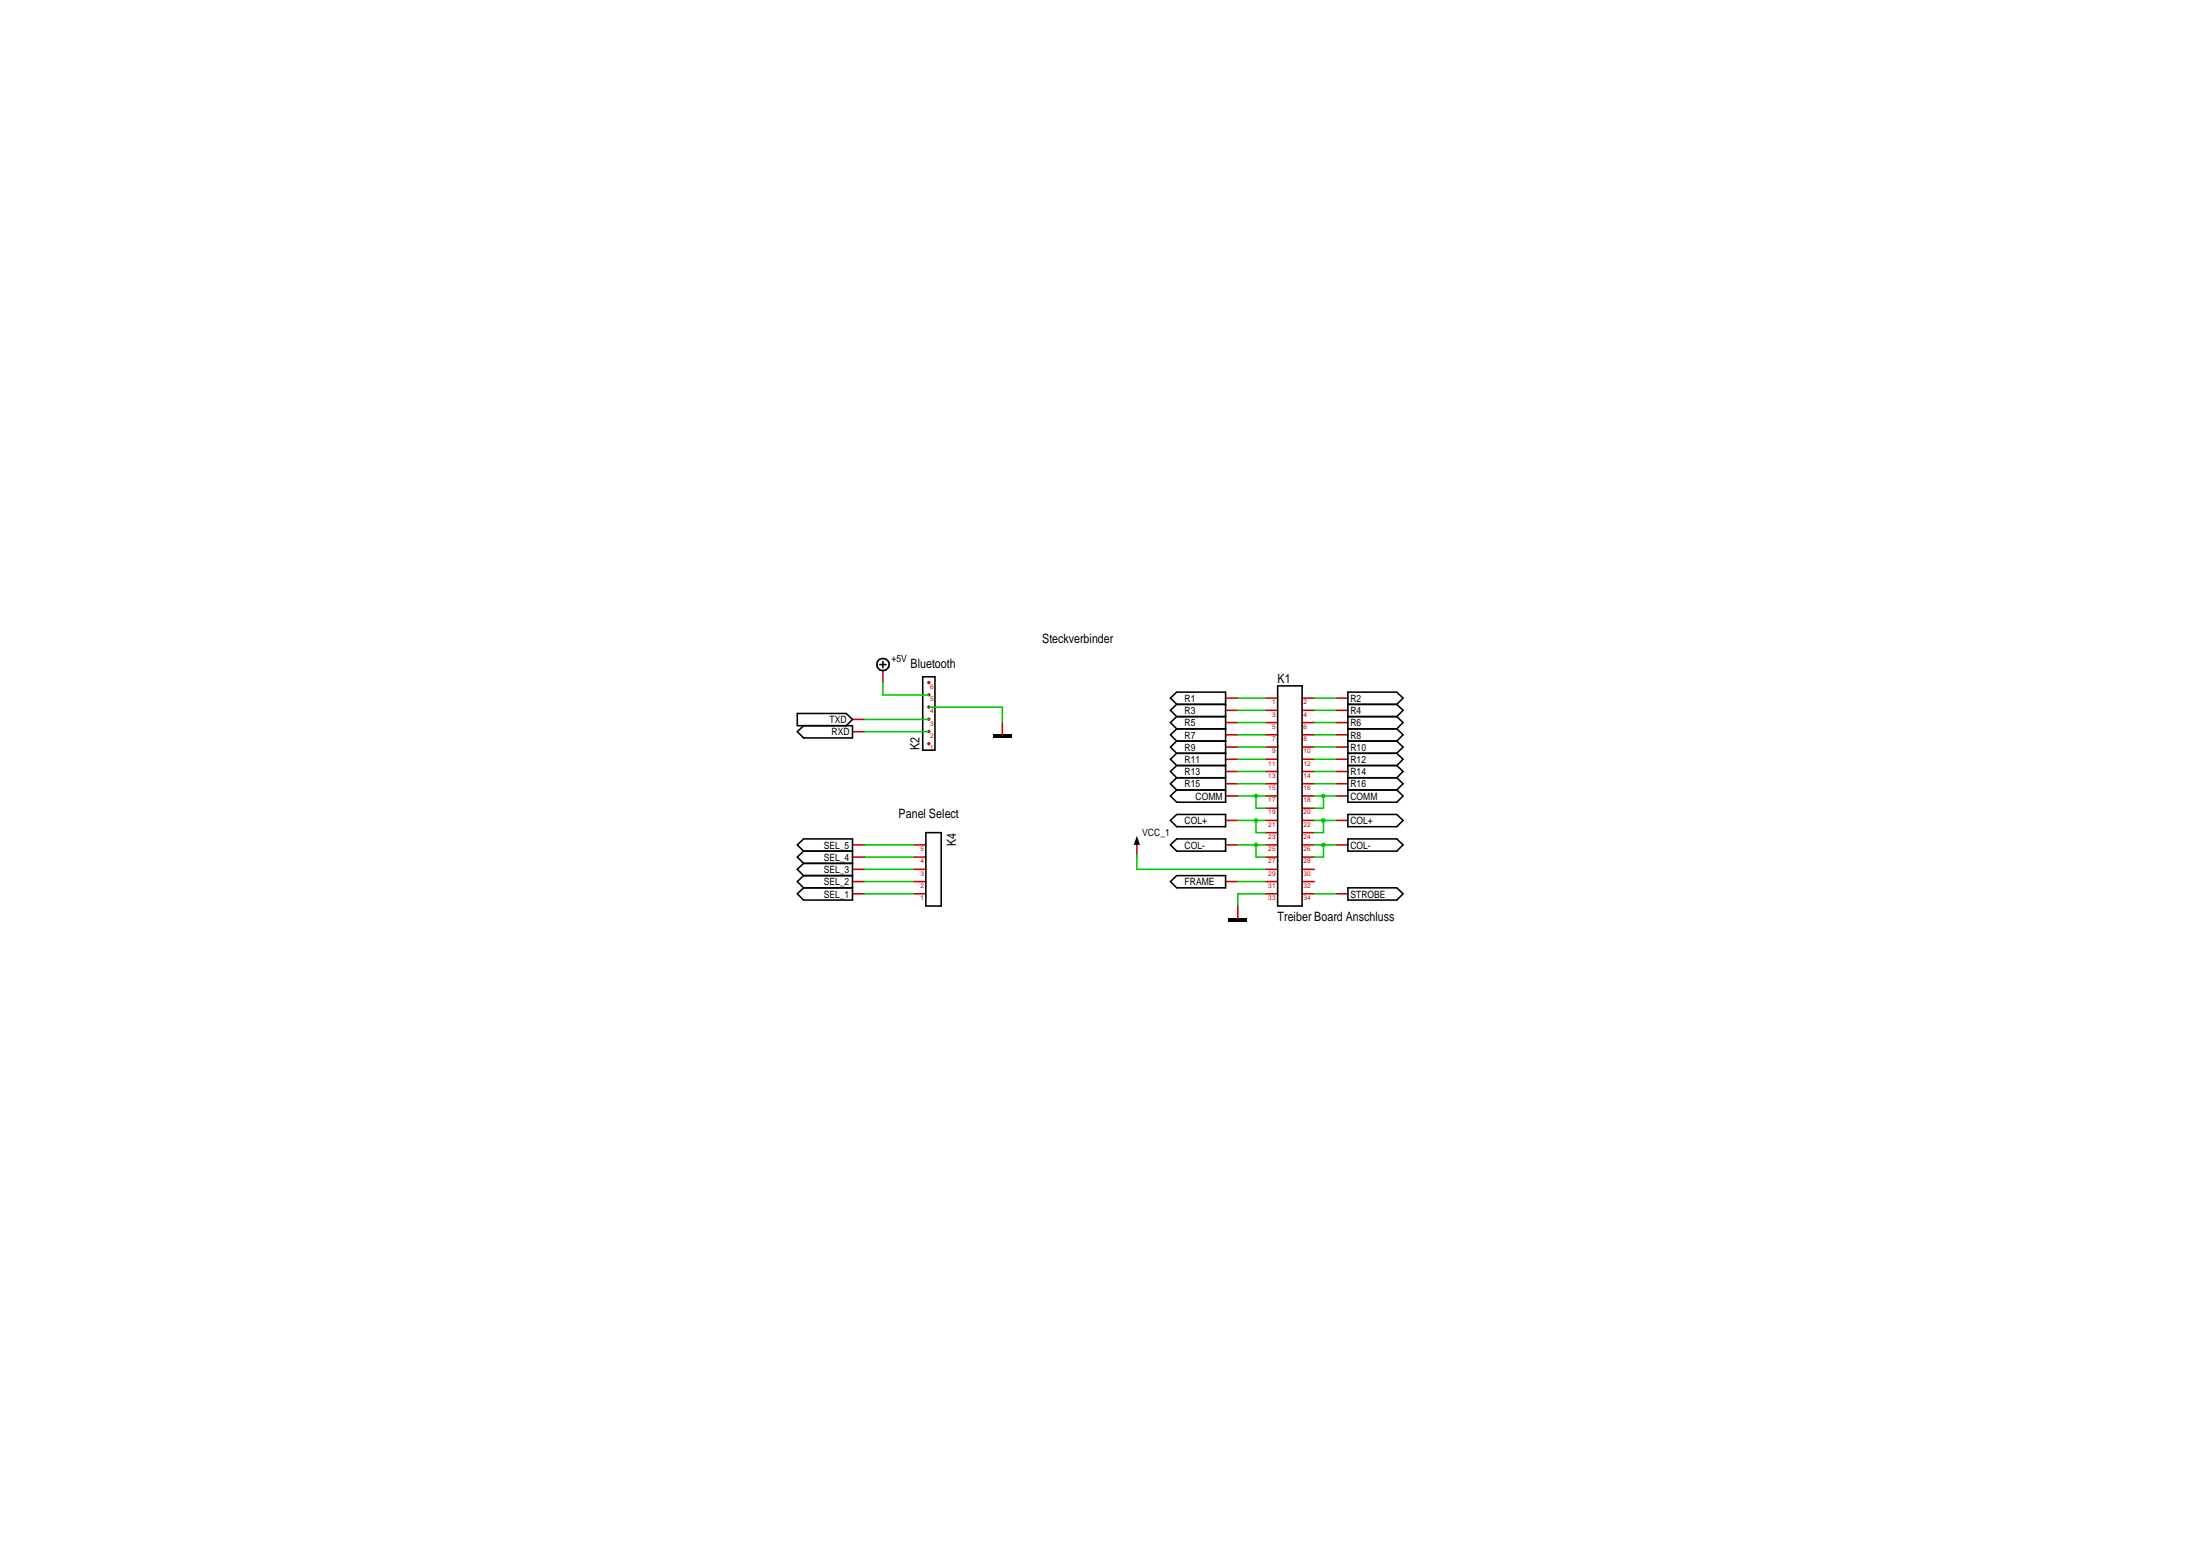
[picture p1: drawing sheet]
<svg xmlns="http://www.w3.org/2000/svg" width="297mm" height="210mm" viewBox="0 0 297 210" stroke-linecap="round" stroke-linejoin="round" font-family="sans-serif">
<path d="M115.1 98.8h1.7M115.1 97.1h1.7M119.2 90.5v1.7M135.3 97.5v1.7M115.1 114h1.7M115.1 115.7h1.7M115.1 117.3h1.7M115.1 119h1.7M115.1 120.6h1.7" fill="none" stroke="#c80000" stroke-width=".21"/>
<g fill="none" stroke="#000001" stroke-width=".21">
<path d="M108.5 98l-.8 .8 .8 .8h6.6v-1.6h-7.4v-1.7h6.6l.8 .8-.8 .9M118.8 89.7h.8M119.2 89.3v.8M108.5 114.9l-.8-.9 .8-.8h6.6v8.3h-6.6l-.8-.9 .8-.8M108.5 114.9h6.6M108.5 114.9l-.8 .8 .8 .8M108.5 116.5h6.6M108.5 116.5l-.8 .8 .8 .9M108.5 118.2h6.6M108.5 118.2l-.8 .8 .8 .8M108.5 119.8h6.6"/>
<circle cx="119.2" cy="89.7" r=".84"/>
</g>
<path d="M134.1 99.4h2.5" fill="none" stroke="#000001" stroke-width=".42"/>
<g fill="#c80000">
<path d="M125.3 92l.1-.1 .2 .1v.2v.1l-.2 .1-.1-.1-.1-.1z" fill-rule="evenodd"/>
<path d="M125.3 93.6h.1h.2v.2v.1l-.2 .1-.1-.1-.1-.1z" fill-rule="evenodd"/>
<path d="M125.3 95.3l.1-.1 .2 .1v.2v.1l-.2 .1-.1-.1-.1-.1z" fill-rule="evenodd"/>
<path d="M125.3 96.9h.1h.2v.2v.2h-.2h-.1l-.1-.2z" fill-rule="evenodd"/>
<path d="M125.3 98.6l.1-.1 .2 .1v.2v.1l-.2 .1-.1-.1-.1-.1z" fill-rule="evenodd"/>
<path d="M125.3 100.2h.1h.2v.2v.2h-.2h-.1l-.1-.2z" fill-rule="evenodd"/>
</g>
<path d="M124.6 91.4h1.6v9.9h-1.6zM125 112.4h2.1v9.9h-2.1zM158 107.4l.9-.8h6.6v1.7h-6.6zM158 119l.9-.8h6.6v1.6h-6.6zM182 106.6h6.6l.8 .8-.8 .9h-6.6zM182 119.8h6.6l.8 .8-.8 .9h-6.6z" fill="none" stroke="#000001" stroke-width=".21"/>
<path d="M123.4 119h1.6M123.4 114h1.6M123.4 115.7h1.6M123.4 117.3h1.6M153.5 114v1.7M165.5 107.4h1.6M165.5 119h1.6M180.3 107.4h1.7M123.4 120.6h1.6M180.3 120.6h1.7" fill="none" stroke="#c80000" stroke-width=".21"/>
<path d="M153.5 112.8l.4 1.2h-.8z" fill="#000001"/>
<g fill="none" stroke="#c80000" stroke-width=".21">
<path d="M165.5 99.2h1.6M165.5 97.5h1.6M165.5 95.9h1.6M165.5 94.2h1.6M170.9 99.2h1.6M170.9 97.5h1.6M170.9 95.9h1.6M170.9 94.2h1.6M175.8 99.2h1.7M175.8 97.5h1.7M175.8 95.9h1.7M175.8 94.2h1.7"/>
<path d="M180.3 99.2h1.7M180.3 97.5h1.7M180.3 95.9h1.7M180.3 94.2h1.7M165.5 114h1.6M165.5 110.7h1.6M165.5 105.8h1.6M165.5 104.1h1.6M165.5 102.5h1.6M165.5 100.8h1.6M170.9 114h1.6M170.9 110.7h1.6"/>
<path d="M170.9 105.8h1.6M170.9 104.1h1.6M170.9 102.5h1.6M170.9 100.8h1.6M170.9 109.1h1.6M170.9 107.4h1.6M170.9 112.4h1.6M170.9 115.7h1.6M170.9 119h1.6M170.9 117.3h1.6M175.8 114h1.7M175.8 110.7h1.7"/>
<path d="M175.8 105.8h1.7M175.8 104.1h1.7M175.8 102.5h1.7M175.8 100.8h1.7M175.8 109.1h1.7M175.8 107.4h1.7M175.8 112.4h1.7M175.8 115.7h1.7M175.8 119h1.7M175.8 117.3h1.7M180.3 114h1.7M180.3 110.7h1.7"/>
<path d="M180.3 105.8h1.7M180.3 104.1h1.7M180.3 102.5h1.7M180.3 100.8h1.7M167.1 122.3v1.7M170.9 120.6h1.6M175.8 120.6h1.7"/>
</g>
<g fill="none" stroke="#000001" stroke-width=".21">
<path d="M158.9 95.1l-.9-.9 .9-.8h6.6v13.2h-6.6l-.9-.8 .9-.8M158.9 98.4h6.6M158.9 96.7h6.6M158.9 95.1h6.6M158.9 98.4l-.9 .8 .9 .8M158.9 96.7l-.9 .8 .9 .9M158.9 95.1l-.9 .8 .9 .8M172.5 92.6h3.3v29.7h-3.3zM182 98.4h6.6M182 96.7h6.6M182 95.1h6.6M188.6 95.1l.8-.9-.8-.8h-6.6v13.2h6.6l.8-.8-.8-.8"/>
<path d="M188.6 98.4l.8 .8-.8 .8M188.6 96.7l.8 .8-.8 .9M188.6 95.1l.8 .8-.8 .8M158 114l.9-.8h6.6v1.7h-6.6zM158 110.7l.9-.8h6.6v1.7h-6.6zM158.9 105h6.6M158.9 103.3h6.6M158.9 101.7h6.6M158.9 100h6.6M158.9 103.3l-.9 .8 .9 .9M158.9 101.7l-.9 .8 .9 .8M158.9 100l-.9 .8 .9 .9"/>
<path d="M182 109.9h6.6l.8 .8-.8 .9h-6.6zM182 113.2h6.6l.8 .8-.8 .9h-6.6zM182 105h6.6M182 103.3h6.6M182 101.7h6.6M182 100h6.6M188.6 103.3l.8 .8-.8 .9M188.6 101.7l.8 .8-.8 .8M188.6 100l.8 .8-.8 .9"/>
</g>
<path d="M165.9 124.2h2.5" fill="none" stroke="#000001" stroke-width=".42"/>
<path d="M116.8 98.8h8.6M116.8 97.1h8.6M119.2 92.2v1.6h6.2M116.8 114h6.6M116.8 115.7h6.6M116.8 117.3h6.6M116.8 119h6.6M116.8 120.6h6.6" fill="none" stroke="#00c800" stroke-width=".21"/>
<circle cx="178.7" cy="107.4" r=".31" fill="#00c800"/>
<path d="M177.5 107.4h2.8M178.7 107.4v1.7h-1.2" fill="none" stroke="#00c800" stroke-width=".21"/>
<circle cx="169.6" cy="107.4" r=".3" fill="#00c800"/>
<path d="M153.5 115.3v2h17.4M167.1 107.4h3.8M167.1 119h3.8M169.6 107.4v1.7h1.3M177.5 120.6h2.8" fill="none" stroke="#00c800" stroke-width=".21"/>
<circle cx="178.7" cy="114" r=".31" fill="#00c800"/>
<path d="M180.3 114h-1.6v1.7h-1.2" fill="none" stroke="#00c800" stroke-width=".21"/>
<circle cx="169.6" cy="114" r=".3" fill="#00c800"/>
<g fill="none" stroke="#00c800" stroke-width=".21">
<path d="M167.1 99.2h3.8M167.1 97.5h3.8M167.1 95.9h3.8M167.1 94.2h3.8M177.5 99.2h2.8M177.5 97.5h2.8M177.5 95.9h2.8M177.5 94.2h2.8M167.1 114h3.8M167.1 105.8h3.8M167.1 104.1h3.8M167.1 102.5h3.8"/>
<path d="M167.1 100.8h3.8M169.6 114v1.7h1.3M177.5 114h1.2M177.5 105.8h2.8M177.5 104.1h2.8M177.5 102.5h2.8M177.5 100.8h2.8"/>
</g>
<circle cx="178.7" cy="110.7" r=".31" fill="#00c800"/>
<path d="M180.3 110.7h-1.6v1.7h-1.2" fill="none" stroke="#00c800" stroke-width=".21"/>
<circle cx="169.6" cy="110.7" r=".3" fill="#00c800"/>
<path d="M125.4 95.5h9.9v2M167.1 110.7h3.8M169.6 110.7v1.7h1.3M177.5 110.7h1.2M170.9 120.6h-3.8v1.7" fill="none" stroke="#00c800" stroke-width=".21"/>
<g font-size="1.7" fill="#000001">
<text x="140.7" y="86.8">Steckverbinder</text>
<text x="122.9" y="90.2">Bluetooth</text>
<text x="172.5" y="92.2">K1</text>
<text x="124.2" y="101.3" transform="rotate(-90 124.2 101.3)">K2</text>
<text x="121.3" y="110.4">Panel Select</text>
<text x="129.1" y="114.2" transform="rotate(-90 129.1 114.2)">K4</text>
<text x="172.5" y="124.4">Treiber Board Anschluss</text>
</g>
<g font-size="1.4" fill="#000001">
<text x="120.4" y="89.4">+5V</text>
<text x="159.9" y="94.7">R1</text>
<text x="182.3" y="94.7">R2</text>
<text x="112" y="97.6">TXD</text>
<text x="112.3" y="99.3">RXD</text>
<text x="159.9" y="101.3">R9</text>
<text x="159.9" y="99.7">R7</text>
<text x="159.9" y="98">R5</text>
<text x="159.9" y="96.4">R3</text>
<text x="182.3" y="101.3">R10</text>
<text x="182.3" y="99.7">R8</text>
<text x="182.3" y="98">R6</text>
<text x="182.3" y="96.4">R4</text>
<text x="159.9" y="106.3">R15</text>
<text x="159.9" y="104.6">R13</text>
<text x="159.9" y="103">R11</text>
<text x="161.4" y="107.9">COMM</text>
<text x="182.3" y="107.9">COMM</text>
<text x="182.3" y="106.3">R16</text>
<text x="182.3" y="104.6">R14</text>
<text x="182.3" y="103">R12</text>
<text x="154.2" y="112.9">VCC_1</text>
<text x="159.9" y="111.3">COL+</text>
<text x="182.3" y="111.3">COL+</text>
<text x="111.2" y="114.6">SEL_5</text>
<text x="111.2" y="116.2">SEL_4</text>
<text x="111.2" y="117.9">SEL_3</text>
<text x="111.2" y="119.5">SEL_2</text>
<text x="159.9" y="119.5">FRAME</text>
<text x="159.9" y="114.6">COL-</text>
<text x="182.3" y="114.6">COL-</text>
<text x="111.2" y="121.2">SEL_1</text>
<text x="182.3" y="121.2">STROBE</text>
</g>
<g font-size=".9" fill="#c80000">
<text x="125.6" y="93">6</text>
<text x="125.6" y="94.7">5</text>
<text x="171.8" y="95.1">1</text>
<text x="176" y="95.1">2</text>
<text x="125.6" y="96.3">4</text>
<text x="125.6" y="98">3</text>
<text x="125.6" y="99.6">2</text>
<text x="125.6" y="101.3">1</text>
<text x="171.8" y="101.7">9</text>
<text x="171.8" y="100">7</text>
<text x="171.8" y="98.4">5</text>
<text x="171.8" y="96.7">3</text>
<text x="176" y="101.7">10</text>
<text x="176" y="100">8</text>
<text x="176" y="98.4">6</text>
<text x="176" y="96.7">4</text>
<text x="171.2" y="106.6">15</text>
<text x="171.2" y="105">13</text>
<text x="171.2" y="103.3">11</text>
<text x="176" y="106.6">16</text>
<text x="176" y="105">14</text>
<text x="176" y="103.3">12</text>
<text x="171.2" y="109.9">19</text>
<text x="171.2" y="108.3">17</text>
<text x="171.2" y="113.2">23</text>
<text x="171.2" y="111.6">21</text>
<text x="176" y="109.9">20</text>
<text x="176" y="108.3">18</text>
<text x="176" y="113.2">24</text>
<text x="176" y="111.6">22</text>
<text x="124.3" y="114.9">5</text>
<text x="124.3" y="116.5">4</text>
<text x="124.3" y="118.2">3</text>
<text x="124.3" y="119.8">2</text>
<text x="171.2" y="114.9">25</text>
<text x="171.2" y="116.5">27</text>
<text x="171.2" y="119.8">31</text>
<text x="171.2" y="118.2">29</text>
<text x="176" y="114.9">26</text>
<text x="176" y="116.5">28</text>
<text x="176" y="119.8">32</text>
<text x="176" y="118.2">30</text>
<text x="124.3" y="121.5">1</text>
<text x="171.2" y="121.5">33</text>
<text x="176" y="121.5">34</text>
</g>
</svg>
